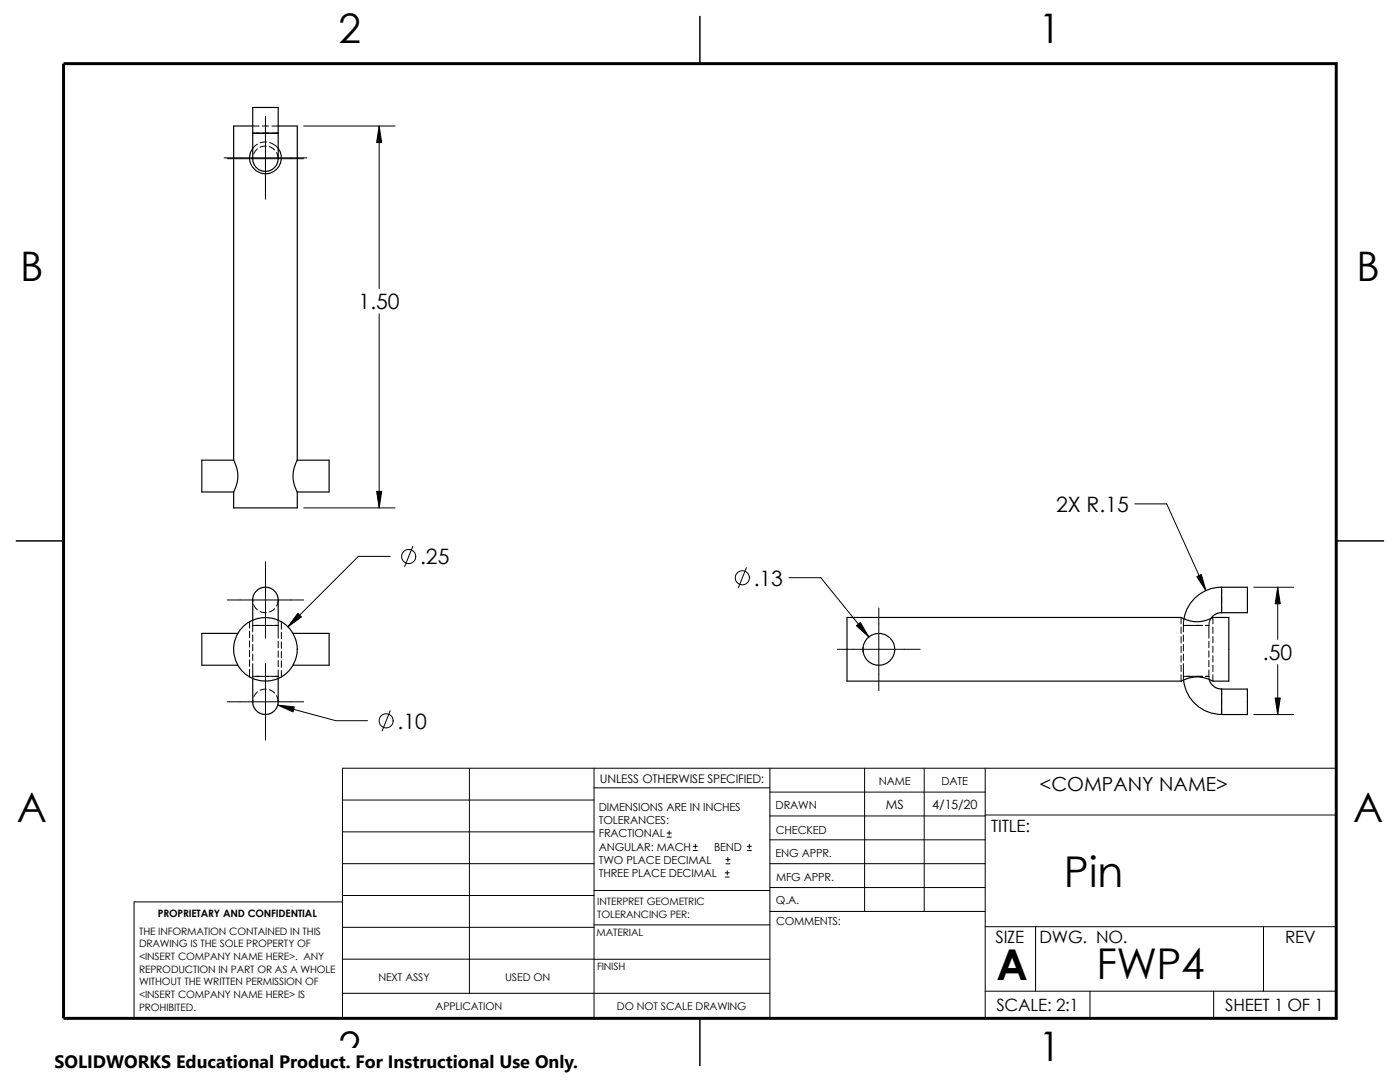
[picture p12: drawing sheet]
<svg xmlns="http://www.w3.org/2000/svg" width="279mm" height="216mm" viewBox="0 0 279 216" stroke-linecap="round" stroke-linejoin="round" font-family="sans-serif">
<g fill="none" stroke="#000" stroke-width=".2">
<path d="M44.7 31.5h16.5M45.4 31.7h15.2M50.4 25.1h1.3M50.4 31.3v.4M50.4 26.6h1.3M51.1 26.6h2.5M51.4 29.7l-.8 1M51.4 28.8l-1 .8M52.3 25.1h1.3M53 23.2v16.6M53 26.6h1.3M53.1 29.1l-1.2 .3"/>
<path d="M53.2 28.3l-1.3 .2M53.7 29.3l1.1 .6M53.8 28.5l1.2 .6 .5 .5M54.3 25.1h1.2M54.3 26.6h1.2h-.6M54.3 26.6h1.2M55.2 30.4l.3 1.3M60.6 25.1h18.2M75.7 25.1v32.5M75.7 62.6v38.7M59.3 91.8l-.1 .3M45.4 119.7h15.2"/>
<path d="M50.4 119.7l.1 .4M53 112.1v15.2M55.5 119.7l-.3 1.2M60.6 101.3h18.2M77.9 111h-6.4l-14 14.1M82.4 109l-1.6 4.1M148.9 113.3l-1.6 4M157.5 115.3h6.3l9.6 11.8M226.5 100.5h6.3l7.9 17.4M243.8 119.1v1.3M243.8 117.2v1.2M250.2 117.2h8"/>
<path d="M255 117.2v10.4M49.8 133.6v1.5M49.8 124.1v1.2M49.8 126v1.2M49.8 127.9v1.2M49.8 129.8v1.2M49.8 131.7v1.2M50.4 132.4v3M50.4 123.7v1.1M50.4 124.8v1.3M50.4 126.7v1.3M50.4 128.6v1.3"/>
<path d="M50.4 130.5v1.3M50.4 124.8h1.3M50.4 135h1.3M50.5 139.7l-.1 .3M50.6 120.7l.8 1M51.1 124.8h2.5M51.1 135h2.5M51.4 138l-.8 1.1M51.9 122l1.2 .2M53 132.4v15.3M53 124.8h2.5M53 135h2.5h-.6"/>
<path d="M53.1 137.5l-1.2 .2M53.8 137.6l1 .7M54.8 121.5l-1 .6M54.9 124.8h.6M55.2 138.8l.3 1.2M55.5 124.8v2.5M55.5 123.7v1.1M55.5 128v1.2M55.5 129.9v1.2M55.5 131.8v1.3M55.5 133.7v1.7M56.2 124.1v1.4"/>
<path d="M56.2 126.2v1.2M56.2 128.1v1.2M56.2 130v1.3M56.2 131.9v1.3M56.2 133.8v1.3M167.1 129.6h16.5M172.3 129.1v1M175.4 121.3v16.5M178.6 129.5l-.1 .7M235.7 123.2v1.3M235.7 125.1v1.3M235.7 127v1.3"/>
<path d="M235.7 128.9v1.3M235.7 130.8v1.3M235.7 132.7v1.3M235.7 134.6v1.3M236.2 135h1.2M236.2 132.4v2.6M236.2 135v.7M236.2 126.7v1.3M236.2 128.6v1.3M236.2 130.5v1.3M236.3 123.5l-.1 1.2M236.8 135h1.9"/>
<path d="M236.8 124.8h1.9M237.4 124.8h-1.2v1.3M238.7 135h1.3zM238.7 124.8h1.3zM240.6 135h.7zM240.6 124.8h.7zM241.3 133.7v1.9M241.3 128v1.2M241.3 129.9v1.2M241.3 131.8v1.3M241.6 123.6a3.9 3.9 0 0 0-.3 2.5v1.2M242.1 123.2v1.3"/>
<path d="M242.1 125.1v1.3M242.1 127v1.3M242.1 128.9v1.3M242.1 130.8v1.3M242.1 132.7v1.3M242.1 134.6v1.3M243.8 137.5v1.3M243.8 139.4v1.3M243.8 121v1.3M255 132.6v10M45.4 140h15.2M55.4 140.7l11.6 3.1h6.4"/>
<path d="M68.3 159.6h50.3M77.9 141.8l-1.6 4M93.7 153.3v44.9M118.6 153.3v49.9M118.6 157.2h35M153.6 158.1h43M153.6 153.3v49.9M172.6 153.3v28.6M184.4 153.3v28.6M196.6 153.3v49.9M243.8 141.3v1.3M250.2 142.6h8"/>
<path d="M68.3 178.7h50.3M68.3 166h50.3M68.3 180h-41.5v23.2h239.9v-49.9h-198.4v49.9M68.3 172.3h50.3M118.6 177.7h35M133.1 167h.9M133.1 166.2h.9M133.5 165.8v.8M138.3 169.7h.9M138.3 168.9h.9M138.8 168.4v.9M144.7 175h.8"/>
<path d="M144.7 174.2h.8M144.9 172.4h.8M144.9 171.5h.8M145.1 173.8v.8M145.3 171.1v.8M149.1 169.7h.9M149.1 168.9h.9M149.5 168.4v.9M153.6 172.3h43M153.6 177.1h43M153.6 162.8h43M153.6 167.6h43"/>
<path d="M196.6 162.6h70.1M68.3 191.4h85.3M68.3 185h50.3M68.3 198.2h85.3M118.6 184.6h35M153.6 181.9h43M196.6 184.9h70.1M196.6 197.8h70.1M206.7 184.9v12.9M217.5 197.8v5.4M242.2 197.8v5.4M252.2 184.9v12.9"/>
<circle cx="81.6" cy="111" r="1.41"/>
<circle cx="148.2" cy="115.3" r="1.41"/>
<circle cx="77.1" cy="143.8" r="1.41"/>
</g>
<path d="M139.7 3.2v9.5M3.2 107.9h9.5M266.7 107.9h9.5M139.7 203.2v9.5" fill="none" stroke="#000" stroke-width=".3"/>
<path d="M12.7 12.7h254v190.5h-254z" fill="none" stroke="#000" stroke-width=".59"/>
<g fill="none" stroke="#000" stroke-width=".23">
<path d="M50.4 29.6a3.2 3.2 0 0 0 .5 4.2 3.2 3.2 0 0 0 4.2 0 3.2 3.2 0 0 0 .4-4.2M50.4 26.6h5.1M50.4 25.1h-3.8v66.7a6.3 6.3 0 0 1 0 6.4M55.5 26.6v-5.2h-5.1v10.6l.2 .7 .4 .6 .7 .6 1 .3 .8-.1 .9-.4 .7-.6 .3-.8 .1-.6M55.5 26.6v5.1M55.5 25.1h3.8v66.7a6.3 6.3 0 0 0 0 6.4M46.6 98.2v3.1h3.5h9.2v-3.1M46.6 91.8h-6.3v6.4h6.3M59.3 91.8h6.4v6.4h-6.4M55.5 119.7l-.3-1.3-1-.9-.7-.3h-.8l-1.2 .4-.6 .6-.4 .9-.1 4.6M55.5 119.7v4M243.8 117.2a7.6 7.6 0 0 0-7.5 6.3"/>
<path d="M243.8 117.2v5.1M243.8 117.2h5.1v5.1h-5.1M47.5 126.4h-7.2v6.3h7.2M50.4 135.4v4.9l.4 1 .6 .7 .6 .4 .7 .2 1.3-.2 1.1-.9 .3-.8 .1-.7M55.5 135.4v4.6M58.5 126.4h7.2v6.3h-7.2M169 123.2h66.7a6.3 6.3 0 0 0 6.4 0h3.1v12.7h-3.1a6.4 6.4 0 0 0-6.4 0h-66.7zM236.2 135.7a7.6 7.6 0 0 0 7.6 6.9M241.3 135.6l.4 .8 .6 .6 .8 .4 .7 .1M243.8 122.3l-1.3 .3-.8 .7M243.8 137.5h5.1v5.1h-5.1z"/>
<circle cx="53" cy="129.6" r="6.4"/>
<circle cx="175.4" cy="129.6" r="3.2"/>
</g>
<g fill="#000" stroke="#000" stroke-width=".2">
<path d="M75.7 25.1l.5 3.3h-1z" fill-rule="evenodd"/>
<path d="M75.2 98h1l-.5 3.3z" fill-rule="evenodd"/>
<path d="M238.8 115.1l1-.5 .9 3.3z" fill-rule="evenodd"/>
<path d="M255 117.2l.5 3.3h-1z" fill-rule="evenodd"/>
<path d="M59.4 122.4l.8 .7-2.7 2z" fill-rule="evenodd"/>
<path d="M170.9 124.9l.8-.7 1.7 2.9z" fill-rule="evenodd"/>
<path d="M55.4 140.7l3.3 .4-.2 .9z" fill-rule="evenodd"/>
<path d="M254.5 139.3h1l-.5 3.3z" fill-rule="evenodd"/>
</g>
<path d="M10.9 209.2h104.7v6.7h-104.7z" fill="#fff"/>
<g font-size="8.5">
<text x="212.3" y="177.1">Pin</text>
<text x="198.9" y="195.5">A</text>
<text x="218.8" y="195.3">FWP4</text>
</g>
<g font-size="8.1">
<text x="67.6" y="8.5">2</text>
<text x="207.3" y="8.5">1</text>
<text x="4" y="56.1">B</text>
<text x="270.7" y="56.1">B</text>
<text x="3.3" y="164.1">A</text>
<text x="270" y="164.1">A</text>
<text x="67.6" y="211.7">2</text>
<text x="207.3" y="211.7">1</text>
</g>
<g font-size="4.2">
<text x="71.6" y="61.7">1.50</text>
<text x="210.8" y="102.1">2X R.15</text>
<text x="83.8" y="112.6">.25</text>
<text x="150.4" y="116.8">.13</text>
<text x="252.1" y="131.7">.50</text>
<text x="79.3" y="145.4">.10</text>
</g>
<text font-size="3.9" x="207.5" y="157.8">&lt;COMPANY NAME&gt;</text>
<text font-size="3.6" x="10.9" y="213">SOLIDWORKS Educational Product. For Instructional Use Only.</text>
<g font-size="3.4">
<text x="197.8" y="166">TITLE:</text>
<text x="198.7" y="188.1">SIZE</text>
<text x="207.5" y="188.1">DWG. NO.</text>
<text x="256.5" y="188.2">REV</text>
<text x="198.8" y="201.7">SCALE: 2:1</text>
<text x="244.5" y="201.7">SHEET 1 OF 1</text>
</g>
<g font-size="2.5">
<text x="176.8" y="161.5">MS</text>
<text x="186" y="161.5">4/15/20</text>
</g>
<text font-size="2.4" x="119.7" y="156.2">UNLESS OTHERWISE SPECIFIED:</text>
<g font-size="2.2">
<text x="119.5" y="161.8">DIMENSIONS ARE IN INCHES</text>
<text x="154.8" y="161.5">DRAWN</text>
<text x="175.4" y="156.7">NAME</text>
<text x="187.9" y="156.7">DATE</text>
<text x="119.5" y="164.4">TOLERANCES:</text>
<text x="119.5" y="167.1">FRACTIONAL</text>
<text x="154.8" y="166.3">CHECKED</text>
<text x="119.5" y="172.4">TWO PLACE DECIMAL</text>
<text x="119.5" y="169.7">ANGULAR: MACH</text>
<text x="142.5" y="169.7">BEND</text>
<text x="154.8" y="171">ENG APPR.</text>
<text x="119.5" y="175">THREE PLACE DECIMAL</text>
<text x="154.9" y="175.7">MFG APPR.</text>
<text x="154.9" y="180.4">Q.A.</text>
<text x="154.9" y="184.7">COMMENTS:</text>
</g>
<g font-size="2.1">
<text x="75.5" y="195.7">NEXT ASSY</text>
<text x="100.8" y="195.7">USED ON</text>
<text x="86.9" y="201.6">APPLICATION</text>
<text x="123.1" y="201.6">DO NOT SCALE DRAWING</text>
</g>
<g font-size="2">
<text x="31.5" y="182.9">PROPRIETARY AND CONFIDENTIAL</text>
<text x="119.2" y="183.1">TOLERANCING PER:</text>
<text x="119.2" y="180.6">INTERPRET GEOMETRIC</text>
<text x="27.7" y="186.5">THE INFORMATION CONTAINED IN THIS</text>
<text x="27.7" y="189.1">DRAWING IS THE SOLE PROPERTY OF</text>
<text x="27.7" y="191.6">&lt;INSERT COMPANY NAME HERE&gt;. ANY</text>
<text x="119.1" y="186.7">MATERIAL</text>
<text x="27.7" y="194.1">REPRODUCTION IN PART OR AS A WHOLE</text>
<text x="27.7" y="196.6">WITHOUT THE WRITTEN PERMISSION OF</text>
<text x="119.1" y="193.5">FINISH</text>
<text x="27.7" y="201.7">PROHIBITED.</text>
<text x="27.7" y="199.2">&lt;INSERT COMPANY NAME HERE&gt; IS</text>
</g>
</svg>
